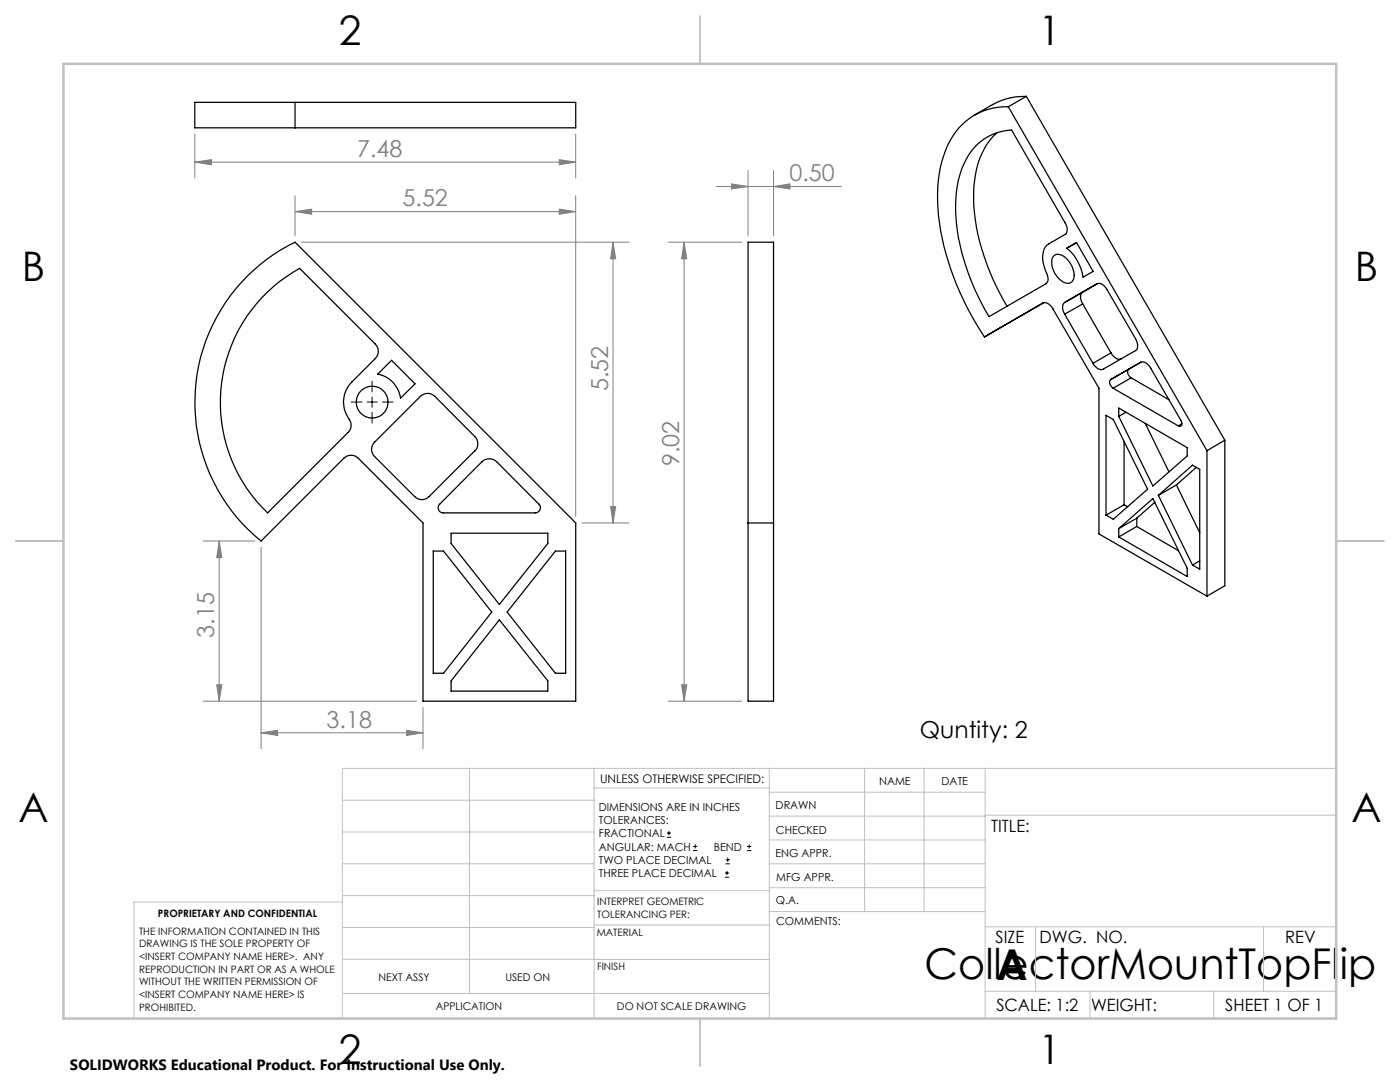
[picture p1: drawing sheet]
<svg xmlns="http://www.w3.org/2000/svg" width="279mm" height="216mm" viewBox="0 0 279 216" stroke-linecap="round" stroke-linejoin="round" font-family="sans-serif">
<g fill="none" stroke="#000" stroke-width=".2">
<path d="M74.3 76.1v2.1M74.3 79.2v2M70.1 80.2h2.1M73.3 80.2h2M74.3 82.3v2.1M76.3 80.2h2.2M133.1 167.1h.8M133.1 166.2h.8M133.5 165.8v.9M138.3 169.7h.8M138.3 168.9h.8M138.7 168.5v.8"/>
<path d="M144.7 175h.8M144.7 174.2h.8M144.8 172.4h.9M144.8 171.6h.9M145.1 173.8v.8M145.2 171.1v.9M149.1 169.7h.8M149.1 168.9h.8M149.5 168.5v.8"/>
</g>
<g fill="none" stroke="#808080" stroke-width=".2">
<path d="M38.9 32.3l3.3-.4v1zM38.9 26.8v8.7M38.9 32.3h76M58.9 39.1v8M111.6 31.9l3.3 .4-3.3 .6zM114.9 26.8v8.7M114.9 39.1v64M142.9 37.2h25M146 36.7l3.3 .5-3.3 .5zM149.3 34v13.1M154.4 37.2l3.3-.5v1zM154.4 34v13.1"/>
<path d="M58.9 42.2l3.3-.5v1.1zM58.9 42.2h56M60.1 48.3h65.4M111.6 41.7l3.3 .5-3.3 .6zM122.3 48.3v56.1M122.3 48.3l.6 3.3h-1.1zM133.4 48.3h14.6M136.5 48.3l.6 3.3h-1.1zM136.5 48.3v91.6M40.6 108h10.2M43.7 108v31.9M43.7 108l.6 3.3h-1z"/>
<path d="M52.1 109.2v40.2M116.2 104.4h9.3M121.8 101.1h1.1l-.6 3.3zM40.6 139.9h42.5M43.3 136.6h1l-.6 3.3zM133.4 139.9h14.6M136 136.6h1.1l-.6 3.3zM52.1 146.2l3.3-.5v1.1zM52.1 146.2h32.3M81.1 145.7l3.3 .5-3.3 .6zM84.4 141.2v8.2"/>
</g>
<g fill="none" stroke="#c0c0c0" stroke-width=".2">
<path d="M68.3 159.7h50.3M93.7 153.3v44.9M118.6 153.3v49.9M118.6 157.2h34.9M153.5 153.3v49.9M153.5 158.1h43.1M172.5 153.3v28.6M184.4 153.3v28.6M196.6 153.3v49.9M266.7 153.3h-198.4v49.9M68.3 178.7h50.3M68.3 172.4h50.3"/>
<path d="M68.3 166h50.3M68.3 180h-41.6v23.2M118.6 177.7h35M153.5 167.6h43.1M153.5 162.8h43.1M153.5 172.4h43.1M153.5 177.1h43.1M196.6 162.7h70.1M68.3 198.2h85.2M68.3 191.4l85.2 .1M68.3 185.1h50.3M118.6 184.6h35"/>
<path d="M153.6 181.9h43M196.6 197.8h70.1M196.6 184.9h70.1M206.7 184.9v12.9M217.5 197.8v5.4M242.2 197.8v5.4M252.2 184.9v12.9"/>
</g>
<path d="M139.7 3.2v9.5M3.1 107.9h9.6M266.7 107.9h9.5M139.7 203.2v9.6" fill="none" stroke="#c0c0c0" stroke-width=".25"/>
<path d="M12.7 12.7h254v190.5h-254z" fill="none" stroke="#c0c0c0" stroke-width=".5"/>
<g fill="#808080">
<path d="M58.9 42.2l3.3-.5v1.1zM111.6 41.7l3.3 .5-3.3 .6zM146 36.7l3.3 .5-3.3 .5zM154.4 37.2l3.3-.5v1zM38.9 32.3l3.3-.4v1zM111.6 31.9l3.3 .4-3.3 .6z"/>
<path d="M52.1 146.2l3.3-.5v1.1zM81.1 145.7l3.3 .5-3.3 .6z"/>
<path d="M43.3 136.6h1l-.6 3.3zM43.7 108l.6 3.3h-1zM121.8 101.1h1.1l-.6 3.3zM122.3 48.3l.6 3.3h-1.1z"/>
<path d="M136.5 48.3l.6 3.3h-1.1zM136 136.6h1.1l-.6 3.3z"/>
</g>
<g fill="none" stroke="#000" stroke-width=".25">
<path d="M204.8 19.2a13.2 13.2 0 0 0-6.8 1.7l-3.5 2.1M204.8 19.2l-3.6 2.1M204.8 19.2l39.6 68.6M58.9 20.4h-20v5.1h20M58.9 20.4h56v5.1h-56M58.9 20.4v5.1M195.1 28.8a10.5 10.5 0 0 1 6.8-2.8l10.6 18.5a1.76 1.76 0 0 1 0 2.3l-3.2 1.9a3.8 3.8 0 0 0-.9 4.5l.5 1.3a1.62 1.62 0 0 1-.2 2.1l-11.3 6.6a44 44 0 0 1-6.7-22.5 16.4 16.4 0 0 1 4.4-11.9zM198.9 26.5a15.6 15.6 0 0 0-4.6 10.8 42.4 42.4 0 0 0 6.7 23.8M201.2 21.3a12.8 12.8 0 0 0-12.5 8.8 30.1 30.1 0 0 0-.7 17.4 56.8 56.8 0 0 0 8.5 19.7M201.2 21.3l39.7 68.6M49.2 55.2a35.1 35.1 0 0 1 9.7-6.9l56 56.1v35.5h-30.5v-35.5l-12.9-13a2.04 2.04 0 0 0-2.9 0l-16.5 16.6a35.6 35.6 0 0 1-2.9-52.8zM52.3 59.4a30.1 30.1 0 0 1 7.5-5.8l15.1 15.1a2.04 2.04 0 0 1 0 2.8l-4.7 4.7a5.8 5.8 0 0 0-.4 7.7l.3 .7-.1 .7-.5 1-16.1 16a30.5 30.5 0 0 1-1.1-42.9z"/>
<path d="M149.3 48.3h5.1v91.6h-5.1zM210.4 50.9a2.14 2.14 0 0 1 2.7 1 4 4 0 0 1 1 4.1 1.52 1.52 0 0 1-2.4-.1 4.5 4.5 0 0 1-1.7-4.5zM212.9 49.5l1.9-1.1 3.4 5.8-2.1 1.1a9.5 9.5 0 0 0-3.2-5.8zM219 56.6l-2.9 1.7a1.81 1.81 0 0 0 0 2.3M78.1 71.9l4.7 4.7-2.9 2.8a5.7 5.7 0 0 0-4.5-4.8zM208.1 60.5a1.75 1.75 0 0 1 2 1.2l9.2 15.8v29l21.6 12.5M208.1 60.5l-11.6 6.7M208.2 60.5l-11.7 6.7M212.5 62.7a1.76 1.76 0 0 1 0-2.3l6.4-3.8a1.75 1.75 0 0 1 2 1.2l5.7 9.8a1.81 1.81 0 0 1 0 2.4l-6.4 3.7a1.73 1.73 0 0 1-2.1-1.2M212.5 62.7l5.6 9.8M216.1 60.6l-3.6 2.1M216.1 60.6l5.6 9.8"/>
<path d="M221.7 75.7a1.2 1.2 0 0 0 .4 1.8M221.7 70.4a1.79 1.79 0 0 0 2 1.2M221.7 70.4l-3.6 2.1M222.1 77.5l13.1 7.5M225.2 73.7a1.16 1.16 0 0 0 .5 1.7M225.2 73.7l-3.5 2M225.7 75.4l-3.6 2.1M225.7 75.4l7.6 4.4M227.6 72.3a1.79 1.79 0 0 1 2.1 1.2l6.2 10.9a.48 .48 0 0 1-.2 .5 .48 .48 0 0 1-.5 .1M227.6 72.3l-5.9 3.4M227.6 72.3l-2.4 1.4M74.8 88.2l9.1-9.1a2.04 2.04 0 0 1 2.9 0l8 8a2 2 0 0 1 0 2.9l-9.2 9.1a2 2 0 0 1-2.8 0l-8-8a2 2 0 0 1 0-2.9z"/>
<path d="M96.2 92.1a2.14 2.14 0 0 1 2.9 0l8.5 8.5a1.02 1.02 0 0 1 .2 1.1 1.02 1.02 0 0 1-1 .6h-18.4a1.02 1.02 0 0 1-.9-.6 1.02 1.02 0 0 1 .2-1.1zM220.7 82.9l1.5 .8 6.8 13.9-6.8 6-1.5-.8zM223.3 81.4l13.6 7.9v1.7l-6.8 6-6.8-13.9zM224.3 88.1v12.6M224.7 82.3l-1.4 .8M228.6 84.5l4.7 9.7M231.2 98.8l6.8-6 1.4 .9v19.9l-1.4-.9M231.2 98.8l6.8 13.9M234.8 96.8l-3.6 2M234.8 96.8l4.6 9.5M235.9 84.6l-.7 .4M238.7 93.3l-3.9 3.5"/>
<path d="M240.9 89.9v29.1M244.4 87.8l-3.5 2.1M244.4 87.8v29.1l-3.5 2.1M86.5 110h2l9.6 12.1-9.6 12.2h-2zM90 106.4h19.3v2l-9.6 12.2-9.7-12.2zM110.8 110h2.1v24.3h-2.1l-9.6-12.2zM149.3 104.4h5.1M223.3 105.5l6.8-6 6.8 13.9v1.6l-13.6-7.9M223.3 105.5v1.6M224.3 100.7l-3.6 2.1M224.3 100.7l.7 .4M226.9 103.4l-3.6 2.1"/>
<path d="M226.9 105.1l-3.6 2M226.9 105.1l8.3 4.8M226.9 103.4v1.7M230.5 100.2l-3.6 3.2M239.4 111.9l-1.4 .8M99.7 123.7l9.6 12.2v2h-19.3v-2z"/>
<circle cx="74.3" cy="80.2" r="3.2"/>
</g>
<g font-size="8.5">
<text x="184.5" y="195.4">CollectorMountTopFlip</text>
<text x="198.9" y="195.5">A</text>
</g>
<g font-size="8.1">
<text x="67.6" y="8.9">2</text>
<text x="207.3" y="8.9">1</text>
<text x="4.4" y="56.1">B</text>
<text x="270.4" y="56.1">B</text>
<text x="3.7" y="164.1">A</text>
<text x="269.7" y="164.1">A</text>
<text x="67.6" y="212.4">2</text>
<text x="207.3" y="212.4">1</text>
</g>
<g font-size="4.7" fill="#808080">
<text x="71.3" y="31.3">7.48</text>
<text x="80.3" y="41.2">5.52</text>
<text x="157.6" y="36.2">0.50</text>
<text x="121.4" y="78.1" transform="rotate(-90 121.4 78.1)">5.52</text>
<text x="135.5" y="93.1" transform="rotate(-90 135.5 93.1)">9.02</text>
<text x="42.8" y="127.3" transform="rotate(-90 42.8 127.3)">3.15</text>
<text x="65.2" y="145.2">3.18</text>
</g>
<text font-size="4.7" x="183.6" y="147.3">Quntity: 2</text>
<g font-size="3.4">
<text x="197.8" y="166">TITLE:</text>
<text x="198.7" y="188.1">SIZE</text>
<text x="207.5" y="188.1">DWG. NO.</text>
<text x="256.5" y="188.2">REV</text>
<text x="198.8" y="201.7">SCALE: 1:2</text>
<text x="217.7" y="201.8">WEIGHT:</text>
<text x="244.5" y="201.7">SHEET 1 OF 1</text>
</g>
<text font-size="3" x="14" y="213.5">SOLIDWORKS Educational Product. For Instructional Use Only.</text>
<text font-size="2.4" x="119.8" y="156.2">UNLESS OTHERWISE SPECIFIED:</text>
<g font-size="2.2">
<text x="119.5" y="161.8">DIMENSIONS ARE IN INCHES</text>
<text x="154.8" y="161.4">DRAWN</text>
<text x="175.4" y="156.6">NAME</text>
<text x="187.9" y="156.7">DATE</text>
<text x="119.5" y="164.4">TOLERANCES:</text>
<text x="119.5" y="167.1">FRACTIONAL</text>
<text x="154.9" y="166.3">CHECKED</text>
<text x="119.5" y="169.7">ANGULAR: MACH</text>
<text x="119.5" y="172.4">TWO PLACE DECIMAL</text>
<text x="142.5" y="169.7">BEND</text>
<text x="154.8" y="171">ENG APPR.</text>
<text x="119.5" y="175">THREE PLACE DECIMAL</text>
<text x="154.9" y="175.7">MFG APPR.</text>
<text x="154.9" y="180.4">Q.A.</text>
<text x="154.9" y="184.6">COMMENTS:</text>
</g>
<g font-size="2.1">
<text x="75.5" y="195.7">NEXT ASSY</text>
<text x="100.9" y="195.7">USED ON</text>
<text x="86.9" y="201.5">APPLICATION</text>
<text x="123.1" y="201.6">DO NOT SCALE DRAWING</text>
</g>
<g font-size="2">
<text x="31.5" y="182.9">PROPRIETARY AND CONFIDENTIAL</text>
<text x="119.2" y="180.6">INTERPRET GEOMETRIC</text>
<text x="119.2" y="183.1">TOLERANCING PER:</text>
<text x="27.8" y="186.5">THE INFORMATION CONTAINED IN THIS</text>
<text x="27.8" y="189">DRAWING IS THE SOLE PROPERTY OF</text>
<text x="27.8" y="191.6">&lt;INSERT COMPANY NAME HERE&gt;. ANY</text>
<text x="119.1" y="186.7">MATERIAL</text>
<text x="27.8" y="194.1">REPRODUCTION IN PART OR AS A WHOLE</text>
<text x="27.8" y="196.6">WITHOUT THE WRITTEN PERMISSION OF</text>
<text x="119.1" y="193.5">FINISH</text>
<text x="27.8" y="199.1">&lt;INSERT COMPANY NAME HERE&gt; IS</text>
<text x="27.8" y="201.7">PROHIBITED.</text>
</g>
</svg>
